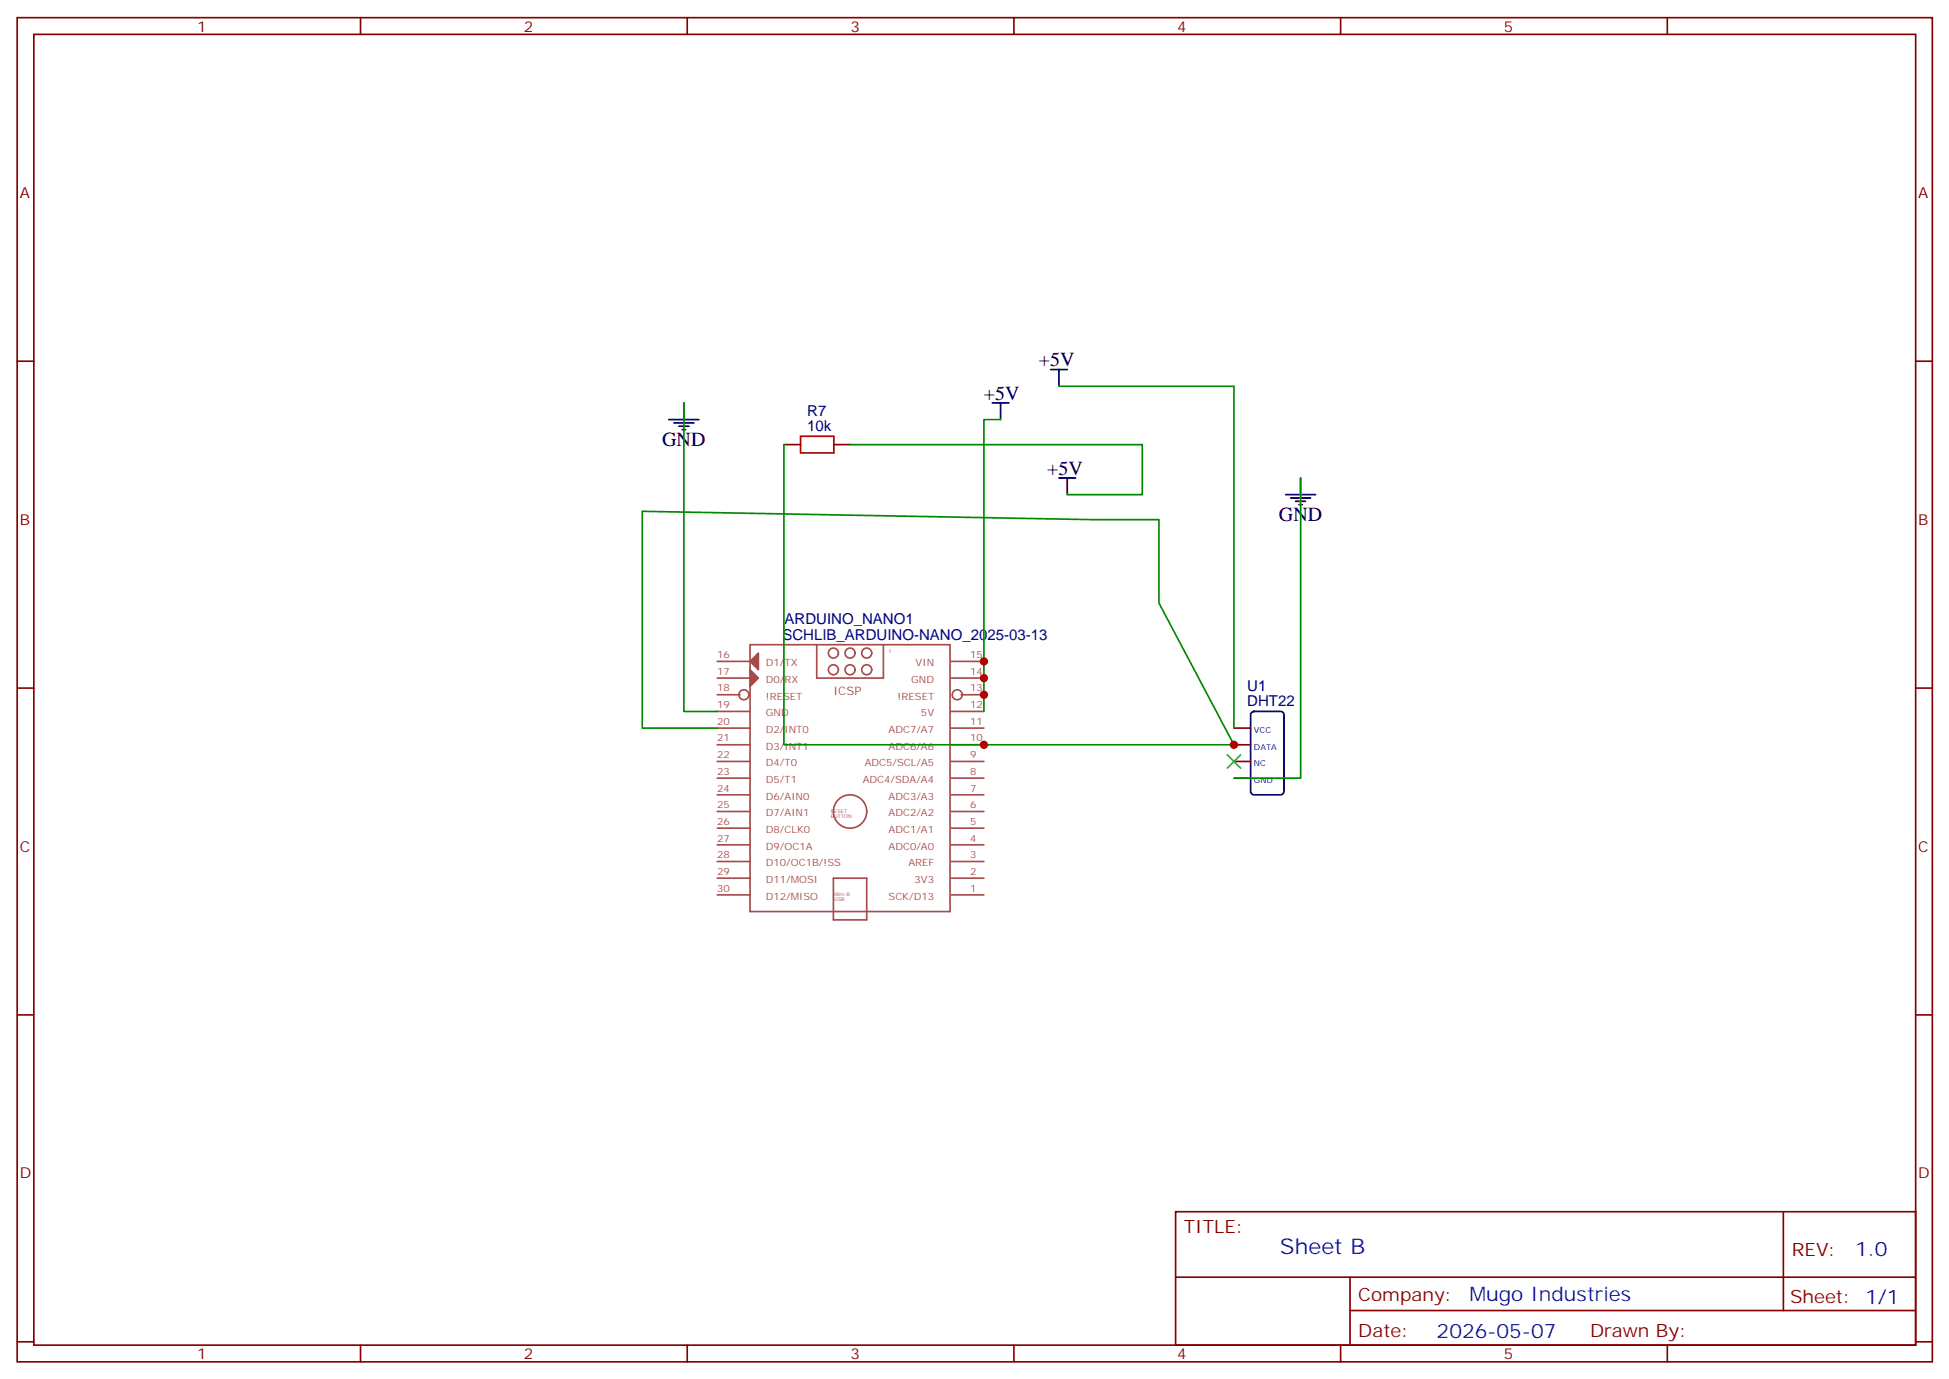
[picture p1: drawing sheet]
<svg xmlns="http://www.w3.org/2000/svg" width="413mm" height="292mm" viewBox="0 0 413 292" stroke-linecap="round" stroke-linejoin="round" font-family="sans-serif">
<g fill="none" stroke="#870000" stroke-width=".35">
<path d="M3.6 3.7h405.4v284.4h-405.4zM7.2 7.3h398.2v277.3h-398.2zM76.3 3.7v3.6M145.5 3.7v3.6M214.6 3.7v3.6M283.7 3.7v3.6M352.9 3.7v3.6M3.6 76.4h3.6M405.4 76.4h3.6M165.9 94.1h3.5M176.5 94.1h3.5M3.6 145.6h3.6"/>
<path d="M261.2 154h3.5M261.2 157.6h3.5M405.4 145.6h3.6M261.2 161.1h3.5M261.2 164.6h3.5M3.6 214.7h3.6M405.4 214.7h3.6M248.8 256.3h156.6v28.3h-156.6zM377.4 256.4v20.8M248.8 270.2h156.5M285.7 277.2h119.6M285.7 270.2v14.1"/>
<path d="M3.6 283.8h3.6M76.3 284.6v3.5M145.5 284.6v3.5M214.6 284.6v3.5M283.7 284.6v3.5M352.9 284.6v3.5M405.4 283.8h3.6"/>
</g>
<g fill="#a64a4a" stroke="#a64a4a" stroke-width=".35">
<path d="M158.7 141.7l1.8 1.7-1.8 1.8z"/>
<path d="M158.7 139.9l1.8-1.8v3.6z"/>
</g>
<g fill="none" stroke="#a64a4a" stroke-width=".35">
<path d="M151.8 139.9h6.9M158.7 136.4h42.4v56.4h-42.4zM172.9 136.4v7h14.1v-7M201.3 139.9h6.9M151.8 143.4h6.9M151.8 150.5h6.9M151.8 157.6h6.9M151.8 154h6.9M151.8 147h4.8M201.3 143.4h6.9M201.3 150.5h6.9M201.3 157.6h6.9"/>
<path d="M201.3 154h6.9M203.4 147h4.8M151.8 178.7h6.9M151.8 175.2h6.9M151.8 171.7h6.9M151.8 168.1h6.9M151.8 164.6h6.9M151.8 161.1h6.9M201.3 178.7h6.9M201.3 175.2h6.9M201.3 171.7h6.9M201.3 168.1h6.9"/>
<path d="M201.3 164.6h6.9M201.3 161.1h6.9M151.8 189.3h6.9M151.8 185.8h6.9M151.8 182.2h6.9M176.4 185.8h7v8.8h-7zM201.3 189.3h6.9M201.3 185.8h6.9M201.3 182.2h6.9"/>
<circle cx="176.4" cy="138.2" r="1.06"/>
<circle cx="179.9" cy="138.2" r="1.06"/>
<circle cx="183.4" cy="138.2" r="1.06"/>
<circle cx="157.4" cy="147" r="1.06"/>
<circle cx="176.4" cy="141.7" r="1.06"/>
<circle cx="179.9" cy="141.7" r="1.06"/>
<circle cx="183.4" cy="141.7" r="1.06"/>
<circle cx="202.6" cy="147" r="1.06"/>
<circle cx="179.9" cy="171.7" r="3.5"/>
</g>
<g fill="none" stroke="#000" stroke-width=".35">
<path d="M222.4 78.2h3.5M224.1 78.2v3.5M141.6 88.8h6.3M142.6 89.5h4.3M143.7 90.2h2.1M144.4 90.9h.7M144.7 85.2v3.6M210 85.2h3.5M211.8 85.2v3.6M224.1 101.1h3.5M225.9 101.1v3.5M272.1 104.6h6.3"/>
<path d="M273.2 105.3h4.2M274.2 106h2.1M274.9 106.8h.7M275.3 101.1v3.5M264.9 150.7l.5-.2h5.6a.71 .71 0 0 1 .7 .7v16.2a.76 .76 0 0 1-.7 .7h-5.6a.76 .76 0 0 1-.7-.7v-16.2z"/>
</g>
<path d="M169.4 92.3h7.1v3.5h-7.1z" fill="none" stroke="#a10000" stroke-width=".35"/>
<path d="M144.7 85.2v65.3h7.1M165.9 94.1v63.5h95.3l-15.9-30v-17.7h-14.1l-95.3-1.7v45.8h15.9M180 94.1h61.8v10.5h-15.9M211.8 88.8h-3.6v61.7M224.1 81.7h37.1v72.3M275.3 101.1v63.5h-14.1" fill="none" stroke="#008700" stroke-width=".35"/>
<path d="M259.8 159.7l2.8 2.8M262.6 159.7l-2.8 2.8" fill="none" stroke="#3c3" stroke-width=".35"/>
<g fill="#c00">
<circle cx="208.2" cy="139.9" r=".88"/>
<circle cx="208.2" cy="143.4" r=".88"/>
<circle cx="208.2" cy="147" r=".88"/>
<circle cx="261.2" cy="157.6" r=".88"/>
<circle cx="208.2" cy="157.6" r=".88"/>
</g>
<text font-size="4.6" fill="#00f" x="270.9" y="265.4">Sheet B</text>
<g font-size="4.2">
<text x="219.9" y="77.5">+5V</text>
<text x="208.2" y="84.5">+5V</text>
<text x="140.2" y="94.4">GND</text>
<text x="221.7" y="100.4">+5V</text>
<text x="270.7" y="110.3">GND</text>
</g>
<g font-size="4.2" fill="#00f">
<text x="392.6" y="265.6">1.0</text>
<text x="311" y="275.2">Mugo Industries</text>
<text x="304.1" y="283">2026-05-07</text>
</g>
<g font-size="3.9" fill="#800">
<text x="250.6" y="260.9">TITLE:</text>
<text x="379.2" y="265.6">REV:</text>
<text x="287.5" y="275.1">Company:</text>
<text x="378.9" y="275.7">Sheet: 1/1</text>
<text x="287.5" y="282.8">Date:</text>
<text x="336.5" y="282.9">Drawn By:</text>
</g>
<g font-size="3.2" fill="#800">
<text x="41.7" y="6.7">1</text>
<text x="110.9" y="6.7">2</text>
<text x="180" y="6.7">3</text>
<text x="249.2" y="6.7">4</text>
<text x="318.3" y="6.7">5</text>
<text x="4.2" y="41.8">A</text>
<text x="406" y="41.8">A</text>
<text x="4.2" y="111">B</text>
<text x="406" y="111">B</text>
<text x="4.2" y="180.1">C</text>
<text x="406" y="180.1">C</text>
<text x="4.2" y="249.3">D</text>
<text x="406" y="249.3">D</text>
<text x="41.7" y="287.5">1</text>
<text x="110.9" y="287.5">2</text>
<text x="180" y="287.5">3</text>
<text x="249.2" y="287.5">4</text>
<text x="318.3" y="287.5">5</text>
</g>
<g font-size="3.2" fill="#000080">
<text x="170.9" y="88">R7</text>
<text x="170.9" y="91.2">10k</text>
<text x="166.1" y="131.9">ARDUINO_NANO1</text>
<text x="165.6" y="135.3">SCHLIB_ARDUINO-NANO_2025-03-13</text>
<text x="264" y="149.4">DHT22</text>
<text x="264" y="146.3">U1</text>
</g>
<text font-size="2.5" fill="#a54b4b" x="176.4" y="147">ICSP</text>
<g font-size="2.1" fill="#a54b4b">
<text x="151.8" y="139.2">16</text>
<text x="151.8" y="142.7">17</text>
<text x="162.1" y="141">D1/TX</text>
<text x="193.8" y="141">VIN</text>
<text x="205.4" y="139.2">15</text>
<text x="205.4" y="142.7">14</text>
<text x="151.8" y="149.8">19</text>
<text x="151.8" y="146.3">18</text>
<text x="162.1" y="144.5">D0/RX</text>
<text x="162.1" y="148">!RESET</text>
<text x="190" y="148">!RESET</text>
<text x="192.9" y="144.5">GND</text>
<text x="205.4" y="149.8">12</text>
<text x="205.4" y="146.3">13</text>
<text x="151.8" y="153.3">20</text>
<text x="162.1" y="151.5">GND</text>
<text x="162.1" y="155.1">D2/INT0</text>
<text x="188.1" y="155.1">ADC7/A7</text>
<text x="194.9" y="151.5">5V</text>
<text x="205.4" y="153.3">11</text>
<text x="151.8" y="160.4">22</text>
<text x="151.8" y="156.9">21</text>
<text x="162.1" y="158.6">D3/INT1</text>
<text x="188.1" y="158.6">ADC6/A6</text>
<text x="205.4" y="156.9">10</text>
<text x="205.4" y="160.4">9</text>
<text x="151.8" y="167.4">24</text>
<text x="151.8" y="163.9">23</text>
<text x="162.1" y="165.6">D5/T1</text>
<text x="162.1" y="162.1">D4/T0</text>
<text x="182.6" y="165.6">ADC4/SDA/A4</text>
<text x="183" y="162.1">ADC5/SCL/A5</text>
<text x="205.4" y="163.9">8</text>
<text x="205.4" y="167.4">7</text>
<text x="151.8" y="171">25</text>
<text x="162.1" y="172.7">D7/AIN1</text>
<text x="162.1" y="169.2">D6/AIN0</text>
<text x="188.1" y="169.2">ADC3/A3</text>
<text x="188.1" y="172.7">ADC2/A2</text>
<text x="205.4" y="171">6</text>
<text x="151.8" y="178">27</text>
<text x="151.8" y="174.5">26</text>
<text x="162.1" y="179.8">D9/OC1A</text>
<text x="162.1" y="176.2">D8/CLK0</text>
<text x="188.1" y="176.2">ADC1/A1</text>
<text x="188.1" y="179.8">ADC0/A0</text>
<text x="205.4" y="174.5">5</text>
<text x="205.4" y="178">4</text>
<text x="151.8" y="185.1">29</text>
<text x="151.8" y="181.6">28</text>
<text x="162.1" y="183.3">D10/OC1B/!SS</text>
<text x="192.2" y="183.3">AREF</text>
<text x="205.4" y="181.6">3</text>
<text x="205.4" y="185.1">2</text>
<text x="151.8" y="188.6">30</text>
<text x="162.1" y="190.3">D12/MISO</text>
<text x="162.1" y="186.8">D11/MOSI</text>
<text x="188.1" y="190.3">SCK/D13</text>
<text x="193.6" y="186.8">3V3</text>
<text x="205.4" y="188.6">1</text>
</g>
<g font-size="1.8" fill="#00f">
<text x="265.4" y="155.1">VCC</text>
<text x="265.4" y="158.6">DATA</text>
<text x="265.4" y="162.1">NC</text>
<text x="265.4" y="165.7">GND</text>
</g>
<g font-size="1.1" fill="#a54b4b">
<text x="188.1" y="138.1">1</text>
<text x="175.8" y="171.9">RESET</text>
<text x="175.8" y="173">BUTTON</text>
<text x="176.5" y="189.6">Mini-B</text>
<text x="176.5" y="190.6">USB</text>
</g>
</svg>
